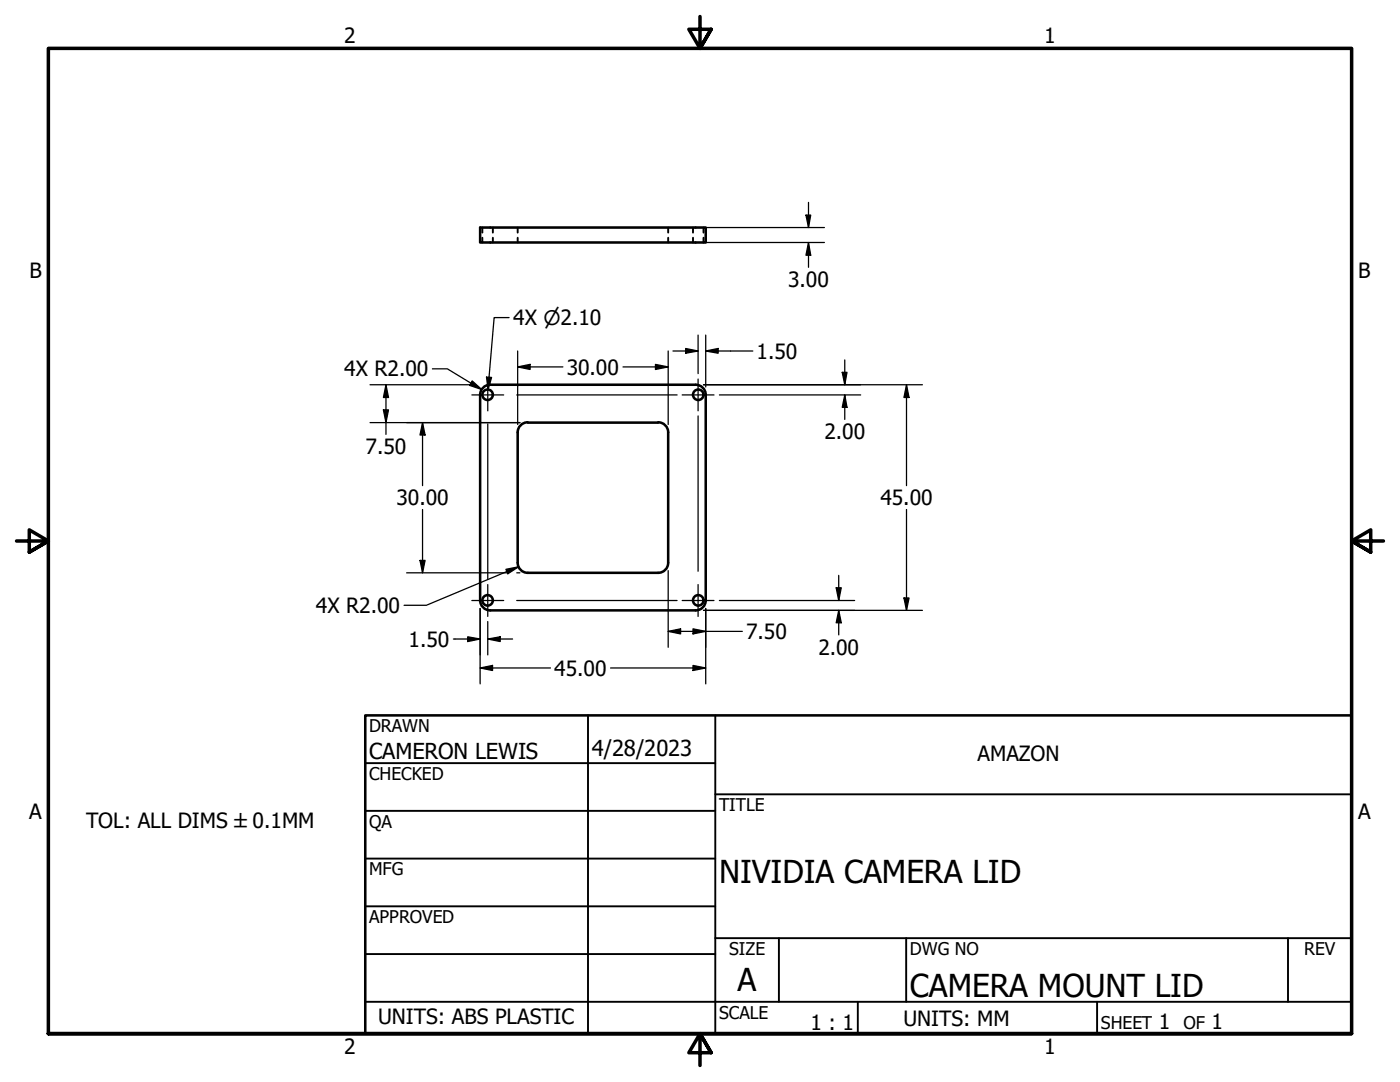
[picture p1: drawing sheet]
<svg xmlns="http://www.w3.org/2000/svg" width="279mm" height="216mm" viewBox="0 0 279 216" stroke-linecap="round" stroke-linejoin="round" font-family="sans-serif">
<!-- layer: Visible (ANSI) -->
<g fill="none" stroke="#000" stroke-width=".51">
<path d="M95.8 45.4h45v3h-45zM138.8 76.8h-41a2 2 0 0 0-2 2v41M138.8 76.8a2 2 0 0 1 2 2v41M103.3 86.3v26M105.3 84.3a2 2 0 0 0-2 2M105.3 84.3h26M131.3 84.3a2 2 0 0 1 2 2M133.3 86.3v26M95.8 119.8a2 2 0 0 0 2 2h41M103.3 112.3a2 2 0 0 0 2 2h26M133.4 112.3a2 2 0 0 1-2.1 2M140.8 119.8a2 2 0 0 1-2 2"/>
<circle cx="97.3" cy="78.8" r="1.05"/>
<circle cx="139.4" cy="78.8" r="1.05"/>
<circle cx="97.3" cy="119.8" r="1.05"/>
<circle cx="139.4" cy="119.8" r="1.05"/>
</g>
<!-- layer: Hidden (ANSI) -->
<path d="M96.3 45.4v1M96.3 47.4v1M98.4 45.4v1M98.4 47.4v1M103.3 45.4v1M103.3 47.4v1M133.3 45.4v1M133.3 47.4v1M138.3 45.4v1M138.3 47.4v1M140.4 45.4v1M140.4 47.4v1" fill="none" stroke="#000" stroke-width=".38"/>
<!-- layer: Border (ANSI) -->
<path d="M139.7 3.3v6.4l-2.2-3.9h4.4l-2.2 3.9 2.2-3.9M3.3 107.9h6.4l-3.9-2.2v4.5l3.9-2.3-3.9 2.3M276.1 107.9h-6.4l3.9-2.2v4.5l-3.9-2.3 3.9 2.3M9.7 206.2v-196.5h260v196.5h-260h260M141.9 210.1l-2.2-3.9 2.2 3.9h-4.4l2.2-3.9v6.4" fill="none" stroke="#000" stroke-width=".7"/>
<!-- layer: Title (ANSI) -->
<g fill="none" stroke="#000" stroke-width=".38">
<path d="M72.9 152.3h69.8M117.3 142.7v63.5M142.7 158.5h127M142.7 142.7v63.5M72.9 161.8h69.8M72.9 171.3h69.8M72.9 199.9h196.8M72.9 180.8h69.8M72.9 190.4h69.8M142.7 187.2h127M155.4 187.2v12.7M171.2 199.9v6.3"/>
<path d="M180.8 187.2v12.7M218.9 199.9v6.3M257 187.2v12.7"/>
</g>
<path d="M72.9 142.7h196.8v63.5h-196.8z" fill="none" stroke="#000" stroke-width=".51"/>
<!-- layer: Center Mark (ANSI) -->
<path d="M94.2 78.8h6.3M97.3 75.6v6.4M136.1 78.8h6.4M139.3 75.6v6.4M94.2 119.8h6.3M97.3 116.6v6.4M136.1 119.8h6.4M139.3 116.6v6.4" fill="none" stroke="#000" stroke-width=".25"/>
<!-- layer: Dimension (ANSI) -->
<g fill="none" stroke="#000" stroke-width=".25">
<path d="M140.4 45.4h24.1M140.4 48.4h24.1M160.8 42.9h1l-.4 2.5zM161.4 48.4l.4 2.5h-1zM161.4 40.4v5M161.4 48.4v4.9M73.9 76.8h20M77 76.8l.5 2.5h-1zM77 76.8v9.9M86.3 73.6h3l6.8 4.1M94.2 76l1.9 1.7-2.4-.8zM97.1 75.2l1 .1-.7 2.4z"/>
<path d="M101.6 63.4h-3l-1.2 14.3M103.1 78.8h32M103.3 73.2l2.5-.5v1zM103.3 73.2h9M103.3 70v14.7M124.3 73.2h9M130.8 72.7l2.5 .5-2.5 .5zM133.3 70v14.7M134.3 70h5M136.8 69.5l2.5 .5-2.5 .5zM139.3 66.9v7.6M140.4 76.8h43.7"/>
<path d="M140.8 70l2.5-.5v1zM140.8 66.9v10.3M140.8 70h9.4M143.6 78.8h28.2M168.1 74.3h.9l-.4 2.5zM168.6 78.8l.4 2.5h-.9zM168.6 71.8v5M168.6 78.8v4.9M180.9 76.8l.5 2.5h-1zM180.9 76.8v20.1M73.9 84.3h29.9M76.5 81.8h1l-.5 2.5z"/>
<path d="M84.3 84.3l.5 2.5h-1zM84.3 84.3v12.6M97.3 84.6v31M139.3 83v31M81.2 114.3h20.2M83.8 111.8h1l-.5 2.5zM84.3 101.7v12.6M101 113.6l2.5-.5-2.2 1.4zM103.1 114.3h.7M103.1 119.8h32M103.5 113.1l-18.4 7.7h-4.5M133.3 113.9v15.3"/>
<path d="M143.6 119.8h27M166.9 117.3h1l-.5 2.5zM167.4 114.8v5M180.4 119.3h1l-.5 2.5zM180.9 101.7v20.1M90.5 127.5h5.3M93.3 127.1l2.5 .4-2.5 .5zM95.8 133.3l2.5-.5v1zM95.8 133.3h14.1M95.8 121.4v15.1M97.3 127.5l2.5-.4v.9zM97.3 127.5h5"/>
<path d="M97.3 124v6.7M121.9 133.3h18.9M133.3 126l2.5-.5v1zM133.3 126h14.8M138.3 132.8l2.5 .5-2.5 .5zM138.3 125.5l2.5 .5-2.5 .5zM140.4 121.8h43.7M140.8 121.4v15.1M167.4 121.8l.5 2.5h-1zM167.4 121.8v4.9"/>
</g>
<g fill="#000">
<path d="M160.8 42.9h1l-.4 2.5z" fill-rule="evenodd"/>
<path d="M161.4 48.4l.4 2.5h-1z" fill-rule="evenodd"/>
<path d="M77 76.8l.5 2.5h-1z" fill-rule="evenodd"/>
<path d="M94.2 76l1.9 1.7-2.4-.8z" fill-rule="evenodd"/>
<path d="M97.1 75.2l1 .1-.7 2.4z" fill-rule="evenodd"/>
<path d="M103.3 73.2l2.5-.5v1z" fill-rule="evenodd"/>
<path d="M130.8 72.7l2.5 .5-2.5 .5z" fill-rule="evenodd"/>
<path d="M136.8 69.5l2.5 .5-2.5 .5z" fill-rule="evenodd"/>
<path d="M140.8 70l2.5-.5v1z" fill-rule="evenodd"/>
<path d="M168.1 74.3h.9l-.4 2.5z" fill-rule="evenodd"/>
<path d="M180.9 76.8l.5 2.5h-1z" fill-rule="evenodd"/>
<path d="M76.5 81.8h1l-.5 2.5z" fill-rule="evenodd"/>
<path d="M84.3 84.3l.5 2.5h-1z" fill-rule="evenodd"/>
<path d="M168.6 78.8l.4 2.5h-.9z" fill-rule="evenodd"/>
<path d="M83.8 111.8h1l-.5 2.5z" fill-rule="evenodd"/>
<path d="M101 113.6l2.5-.5-2.2 1.4z" fill-rule="evenodd"/>
<path d="M166.9 117.3h1l-.5 2.5z" fill-rule="evenodd"/>
<path d="M180.4 119.3h1l-.5 2.5z" fill-rule="evenodd"/>
<path d="M93.3 127.1l2.5 .4-2.5 .5z" fill-rule="evenodd"/>
<path d="M95.8 133.3l2.5-.5v1z" fill-rule="evenodd"/>
<path d="M97.3 127.5l2.5-.4v.9z" fill-rule="evenodd"/>
<path d="M133.3 126l2.5-.5v1z" fill-rule="evenodd"/>
<path d="M138.3 132.8l2.5 .5-2.5 .5z" fill-rule="evenodd"/>
<path d="M138.3 125.5l2.5 .5-2.5 .5z" fill-rule="evenodd"/>
<path d="M167.4 121.8l.5 2.5h-1z" fill-rule="evenodd"/>
</g>
<g font-size="6.3">
<text x="143.5" y="176.2">NIVIDIA CAMERA LID</text>
<text x="147.2" y="197.7">A</text>
<text x="181.6" y="199">CAMERA MOUNT LID</text>
</g>
<g font-size="4.4">
<text x="73.7" y="151.4">CAMERON LEWIS</text>
<text x="118.1" y="150.8">4/28/2023</text>
</g>
<g font-size="4.2">
<text x="68.7" y="8.6">2</text>
<text x="208.4" y="8.6">1</text>
<text x="5.9" y="55.5">B</text>
<text x="157.3" y="57.2">3.00</text>
<text x="271.1" y="55.5">B</text>
<text x="102.4" y="64.8">4X ⌀2.10</text>
<text x="151" y="71.6">1.50</text>
<text x="68.7" y="75.1">4X R2.00</text>
<text x="113.1" y="74.7">30.00</text>
<text x="164.5" y="87.6">2.00</text>
<text x="73" y="90.6">7.50</text>
<text x="79.1" y="100.8">30.00</text>
<text x="175.7" y="100.8">45.00</text>
<text x="63.1" y="122.3">4X R2.00</text>
<text x="81.5" y="129">1.50</text>
<text x="148.9" y="127.5">7.50</text>
<text x="163.3" y="130.6">2.00</text>
<text x="110.6" y="134.8">45.00</text>
<text x="195.1" y="151.8">AMAZON</text>
<text x="5.8" y="163.4">A</text>
<text x="17.2" y="165.2">TOL: ALL DIMS ±0.1MM</text>
<text x="271" y="163.4">A</text>
<text x="75.5" y="204.3">UNITS: ABS PLASTIC</text>
<text x="161.7" y="205.5">1 : 1</text>
<text x="180.3" y="204.7">UNITS: MM</text>
<text x="231.3" y="205.4">1</text>
<text x="241.8" y="205.4">1</text>
<text x="68.7" y="210.3">2</text>
<text x="208.4" y="210.3">1</text>
</g>
<g font-size="3.5">
<text x="73.7" y="146">DRAWN</text>
<text x="73.7" y="155.6">CHECKED</text>
<text x="143.5" y="161.8">TITLE</text>
<text x="73.7" y="165.2">QA</text>
<text x="73.7" y="174.7">MFG</text>
<text x="73.7" y="184.2">APPROVED</text>
<text x="145.5" y="190.6">SIZE</text>
<text x="181.6" y="190.6">DWG NO</text>
<text x="260.3" y="190.5">REV</text>
<text x="143.5" y="203.3">SCALE</text>
<text x="219.7" y="205.4">SHEET</text>
<text x="236.2" y="205.4">OF</text>
</g>
</svg>
